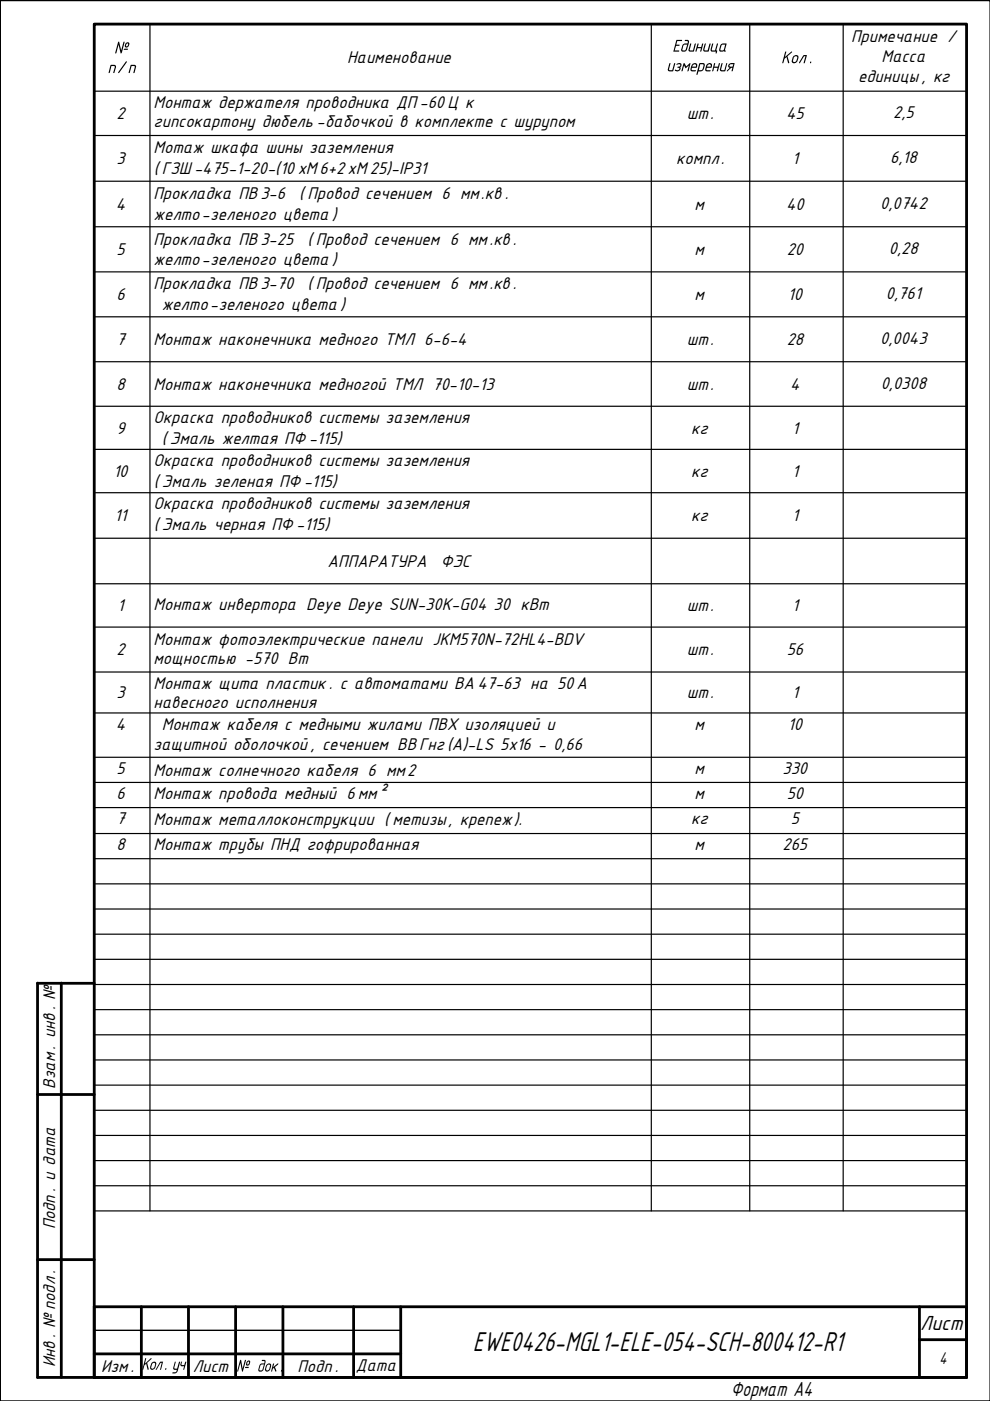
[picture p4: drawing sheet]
<svg xmlns="http://www.w3.org/2000/svg" width="210mm" height="297mm" viewBox="0 0 210 297" stroke-linecap="round" stroke-linejoin="round" font-family="sans-serif">
<!-- layer: 0 -->
<g fill="#000">
<path d="M149.4 9.3h.3l-.3 1.1v.3h.6l.4-1.4h.3l-.5 1.7h-.8l-.3-.3zM151.4 13.4h.2l-.1 .7h.7l.2-.7h.3l-.6 1.7-.1-.1 .1-.6h-.7l-.1 .6-.2 .1h-.1zM151 9.3l.2-.1-.3 1.2 .1 .3h.6l.4-1.4h.2l-.4 1.4h.3l-.2 .6h-.2l.1-.3h-.9l-.2-.3zM153 13.4h.2l-.3 1.2 .1 .3h.6l.4-1.5h.2l-.5 1.7h-.7l-.4-.3z"/>
<path d="M150.2 13.7l-.3 .4h.8v-.1a.33 .33 0 0 0-.2-.3 .33 .33 0 0 0-.3 0zM149.9 13.6l.8-.2 .3 .3v.3l-.2 .4h-.9l-.1 .4 .9 .1-.2 .2h-.6a.38 .38 0 0 1-.4-.5z"/>
<path d="M153.1 9.5l-.4 .9 .1 .3 .6-.1 .4-1.1zM152.9 9.4l.3-.2 .9 .1-.4 1.3a.21 .21 0 0 1 .2 .2 .21 .21 0 0 1-.2 .2 .21 .21 0 0 1-.2-.2l-.6 .2a.36 .36 0 0 1-.4-.2 .36 .36 0 0 1 0-.4z"/>
<path d="M154.6 13.6l.4-.2h.7l-.5 1.7-.1-.1 .2-.6h-.3l-.7 .7h-.2l.6-.7-.3-.3zM154.8 13.7l-.2 .2 .2 .2h.5l.2-.5z"/>
</g>
<g fill="none" stroke="#000" stroke-width=".25">
<path d="M20 5h184.9v251.7h-184.9zM20 19.3h184.9M31.8 5v251.7M138.1 5v251.7M159 5v251.7M178.8 5v251.7M20 28.7h184.9M20 38.4h184.9M20 48.1h184.9M20 57.6h184.9M20 67.2h184.9M20 76.7h184.9"/>
<path d="M20 86.1h184.9M20 95.3h184.9M20 104.5h184.9M20 114.1h184.9M20 123.8h184.9M20 133h184.9M20 142.5h184.9M20 151.2h184.9M20 160.6h184.9M20 165.9h184.9M20 171.2h184.9M20 176.7h184.9"/>
<path d="M20 182.1h184.9M20 187.4h184.9M20 192.7h184.9M20 198.1h184.9M20 203.4h184.9M20 208.7h184.9M20 214.1h184.9M20 219.4h184.9M20 224.7h184.9M20 230.1h184.9M20 235.4h184.9M20 240.7h184.9"/>
<path d="M20 246.1h184.9M20 251.4h184.9"/>
</g>
<path d="M0 .1v296.9h209.9v-296.9h-209.9v296.9M20 282.1h65" fill="none" stroke="#000" stroke-width=".3"/>
<g fill="none" stroke="#000" stroke-width=".59">
<path d="M20 5.1h184.9v286.9h-184.9zM8 208.4v83.6h196.9v-14.9h-184.9v14.9M8 208.5h12M13 208.4v83.6M8 232.1h12M8 267.1h12M30 277.1v14.9M40 277.1v14.9M50 277.1v14.9M60 277.1v14.9M75 277.1v14.9M85 277.1v14.9"/>
<path d="M194.9 277.1v14.9M20 287h65M194.9 284h10"/>
</g>
<text font-size="6.4" x="100.2" y="286.5">EWE0426-MGL1-ELE-054-SCH-800412-R1</text>
<g font-size="4.8">
<text x="195.1" y="282">Лист</text>
<text x="154.9" y="295.9">Формат A4</text>
</g>
<g font-size="4">
<text x="24.1" y="11.3">№</text>
<text x="142.5" y="11">Единица</text>
<text x="180.5" y="9">Примечание /</text>
<text x="22.7" y="15.5">п/п</text>
<text x="73.6" y="13.4">Наименование</text>
<text x="141.2" y="15.1">измерения</text>
<text x="165.6" y="13.4">Кол .</text>
<text x="181.9" y="17.3">единицы , кг</text>
<text x="186.9" y="13.2">Масса</text>
<text x="32.6" y="22.8">Монтаж держателя проводника ДП -60 Ц к</text>
<text x="24.7" y="25.3">2</text>
<text x="32.6" y="27">гипсокартону дюбель -бабочкой в комплекте с шурупом</text>
<text x="145.6" y="25.3">шт.</text>
<text x="166.7" y="25.3">45</text>
<text x="189.4" y="25">2,5</text>
<text x="24.7" y="34.8">3</text>
<text x="32.6" y="32.5">Мотаж шкафа шины заземления</text>
<text x="143.4" y="34.8">компл.</text>
<text x="167.9" y="34.8">1</text>
<text x="188.7" y="34.6">6,18</text>
<text x="32.6" y="36.9">( ГЗШ -475-1-20-(10 хМ6+2 хМ 25)-IP31</text>
<text x="24.6" y="44.5">4</text>
<text x="32.6" y="42.2">Прокладка ПВ3-6</text>
<text x="32.6" y="46.6">желто-зеленого цвета )</text>
<text x="63.4" y="42.2">( Провод сечением 6 мм.кв .</text>
<text x="147.3" y="44.5">м</text>
<text x="166.7" y="44.5">40</text>
<text x="186.6" y="44.3">0,0742</text>
<text x="32.6" y="51.8">Прокладка ПВ3-25</text>
<text x="65.2" y="51.8">( Провод сечением 6 мм.кв.</text>
<text x="188.5" y="53.8">0,28</text>
<text x="24.7" y="54.1">5</text>
<text x="32.6" y="56.2">желто-зеленого цвета )</text>
<text x="147.3" y="54.1">м</text>
<text x="166.8" y="54.1">20</text>
<text x="24.7" y="63.7">6</text>
<text x="32.6" y="61.4">Прокладка ПВ3-70</text>
<text x="34.3" y="65.8">желто-зеленого цвета )</text>
<text x="65.2" y="61.4">( Провод сечением 6 мм.кв.</text>
<text x="147.3" y="63.7">м</text>
<text x="167" y="63.7">10</text>
<text x="187.8" y="63.4">0,761</text>
<text x="24.7" y="73.2">7</text>
<text x="32.6" y="73.2">Монтаж наконечника медного ТМЛ 6-6-4</text>
<text x="145.6" y="73.2">шт.</text>
<text x="166.8" y="73.2">28</text>
<text x="186.6" y="72.9">0,0043</text>
<text x="24.7" y="82.7">8</text>
<text x="32.6" y="82.7">Монтаж наконечника медногой ТМЛ 70-10-13</text>
<text x="145.6" y="82.7">шт.</text>
<text x="167.6" y="82.7">4</text>
<text x="186.7" y="82.4">0,0308</text>
<text x="32.6" y="89.6">Окраска проводников системы заземления</text>
<text x="24.7" y="91.9">9</text>
<text x="34.3" y="94.1">( Эмаль желтая ПФ -115)</text>
<text x="146.6" y="91.9">кг</text>
<text x="167.9" y="91.9">1</text>
<text x="24" y="101.1">10</text>
<text x="32.6" y="98.8">Окраска проводников системы заземления</text>
<text x="146.6" y="101.1">кг</text>
<text x="167.9" y="101.1">1</text>
<text x="32.6" y="107.9">Окраска проводников системы заземления</text>
<text x="32.6" y="103.2">( Эмаль зеленая ПФ -115)</text>
<text x="24.3" y="110.5">11</text>
<text x="32.6" y="112.4">( Эмаль черная ПФ -115)</text>
<text x="146.6" y="110.5">кг</text>
<text x="167.9" y="110.5">1</text>
<text x="69.5" y="120.2">АППАРАТУРА</text>
<text x="93.5" y="120.2">ФЭС</text>
<text x="24.9" y="129.6">1</text>
<text x="32.6" y="129.2">Монтаж инвертора Deye Deye SUN-30K-G04 30 кВт</text>
<text x="145.6" y="129.6">шт.</text>
<text x="167.9" y="129.6">1</text>
<text x="32.6" y="136.7">Монтаж фотоэлектрические панели JKM570N-72HL4-BDV</text>
<text x="24.7" y="139">2</text>
<text x="32.6" y="140.9">мощностью -570 Вт</text>
<text x="145.6" y="139">шт.</text>
<text x="166.8" y="139">56</text>
<text x="24.7" y="148.1">3</text>
<text x="32.6" y="146">Монтаж щита пластик . с автоматами ВА 47-63 на 50А</text>
<text x="145.6" y="148.1">шт.</text>
<text x="167.9" y="148.1">1</text>
<text x="24.6" y="154.7">4</text>
<text x="32.6" y="150.1">навесного исполнения</text>
<text x="34.3" y="154.7">Монтаж кабеля с медными жилами ПВХ изоляцией и</text>
<text x="147.3" y="154.7">м</text>
<text x="167" y="154.7">10</text>
<text x="32.6" y="159.1">защитной оболочкой , сечением BBГнг (A)-LS 5x16 - 0,66</text>
<text x="24.7" y="164.1">5</text>
<text x="32.6" y="164.5">Монтаж солнечного кабеля 6 мм2</text>
<text x="147.3" y="164.1">м</text>
<text x="165.9" y="164.1">330</text>
<text x="24.7" y="169.4">6</text>
<text x="32.6" y="169.4">Монтаж провода медный 6мм²</text>
<text x="147.3" y="169.4">м</text>
<text x="166.8" y="169.4">50</text>
<text x="24.7" y="174.7">7</text>
<text x="32.6" y="175">Монтаж металлоконструкции ( метизы, крепеж).</text>
<text x="146.6" y="174.7">кг</text>
<text x="167.7" y="174.7">5</text>
<text x="24.7" y="180.2">8</text>
<text x="32.6" y="180.3">Монтаж трубы ПНД гофрированная</text>
<text x="147.3" y="180.2">м</text>
<text x="165.9" y="180.2">265</text>
<text x="11.7" y="230.8" transform="rotate(-90 11.7 230.8)">Взам. инв . №</text>
<text x="11.7" y="260.7" transform="rotate(-90 11.7 260.7)">Подп. и дата</text>
<text x="11.7" y="289.9" transform="rotate(-90 11.7 289.9)">Инв . № подл.</text>
<text x="21.4" y="290.8">Изм.</text>
<text x="29.9" y="290.4">Кол . уч .</text>
<text x="40.9" y="290.8">Лист</text>
<text x="50" y="290.8">№ док .</text>
<text x="63.1" y="290.8">Подп.</text>
<text x="75.4" y="290.6">Дата</text>
<text x="199.1" y="289.3">4</text>
</g>
</svg>
